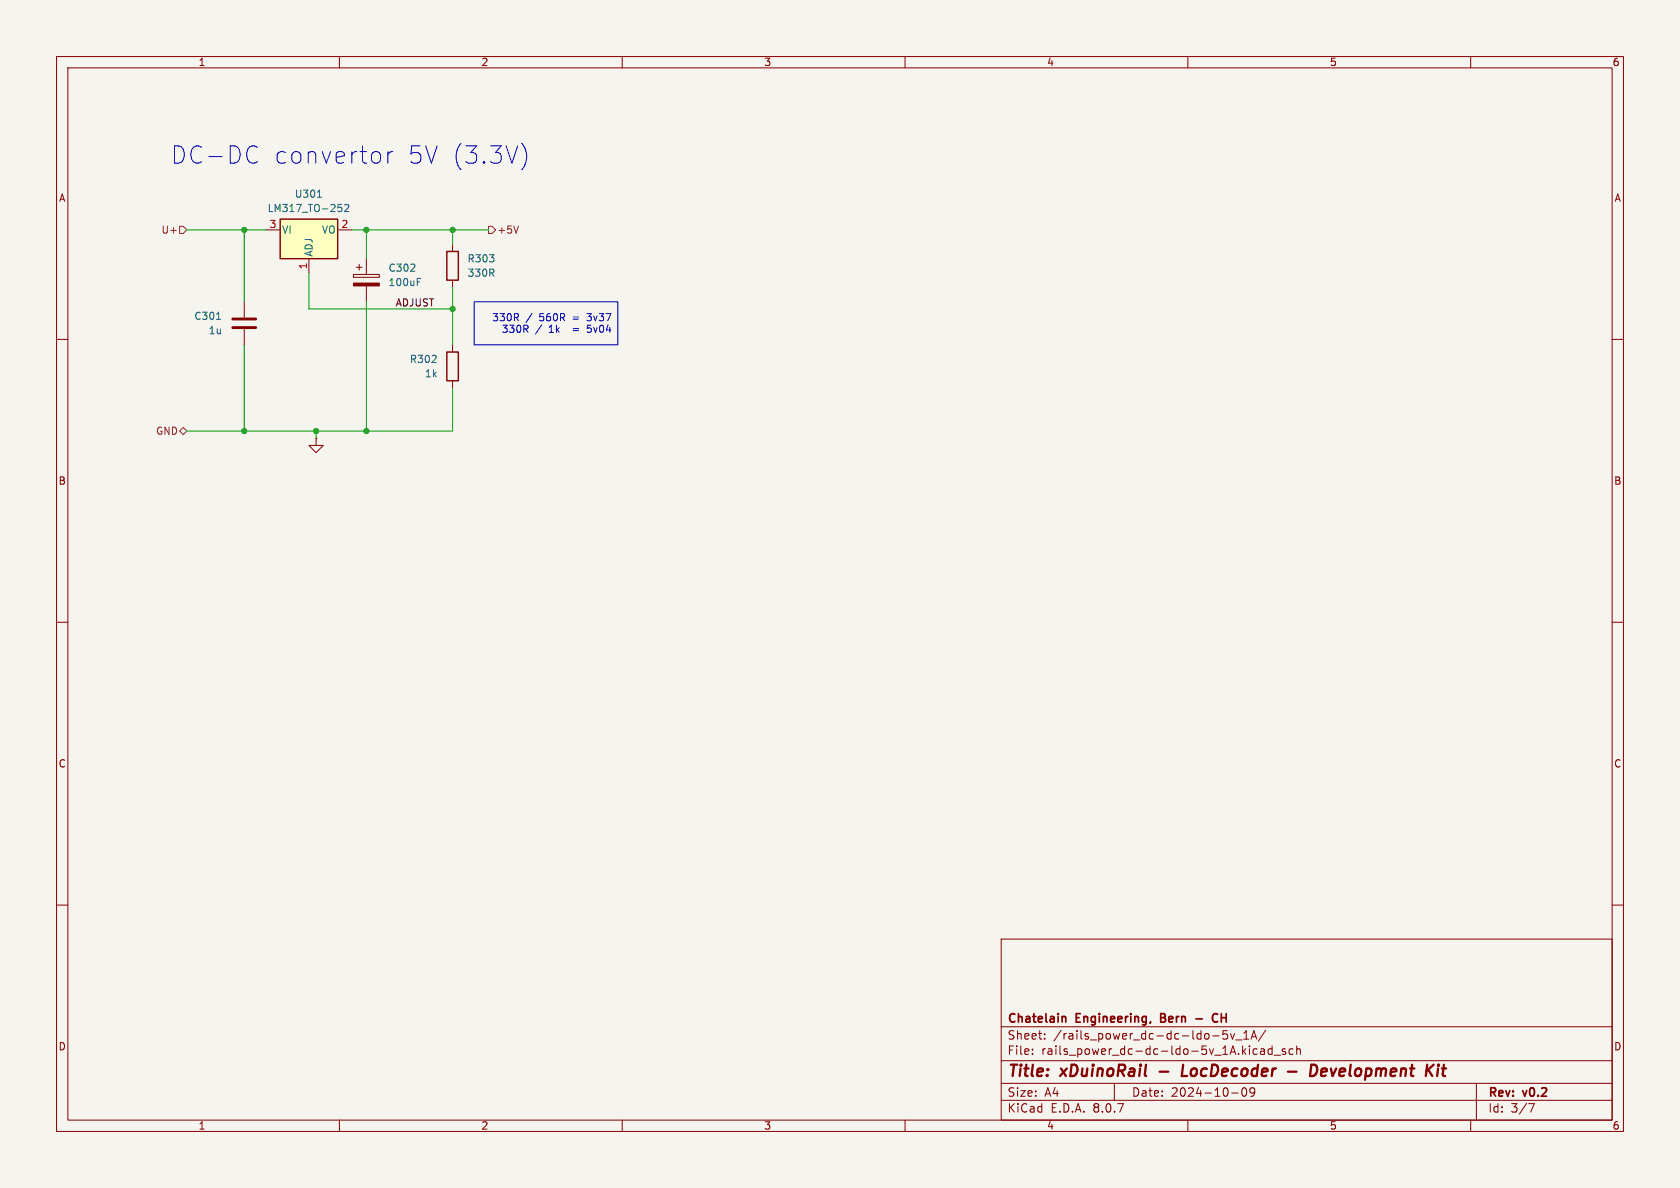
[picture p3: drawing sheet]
<svg xmlns="http://www.w3.org/2000/svg" width="297mm" height="210mm" viewBox="0 0 297 210" stroke-linecap="round" stroke-linejoin="round" font-family="sans-serif">
<path d="M0 0h297v210h-297z" fill="#f5f4ef" stroke="#f5f4ef" stroke-width=".18"/>
<g fill="none" stroke="#840000" stroke-width=".18">
<path d="M10 10h277v190h-277zM12 12h273v186h-273zM60 10v2M110 10v2M160 10v2M210 10v2M260 10v2M43.2 53.3v2.8M43.2 58.2v2.8M62.5 48.5h4.6v.5h-4.6zM63 47.2h1M63.5 46.7v1.1"/>
<path d="M64.8 45.7v2.8M64.8 50.5v2.8M80 43.2v1.3M80 49.5v1.3M10 60h2M55.9 77.5v1.2h1.2l-1.2 1.3-1.3-1.3h1.3M55.9 77.5h.1M80 61v1.2M80 67.3v1.3M285 60h2M10 110h2M285 110h2"/>
<path d="M10 160h2M177 166h108v32h-108zM285 160h2M60 198v2M110 198v2M160 198v2M177 194.5h108M177 191.5h108M177 187.5h108M177 181.5h108M182.5 186.3v.1M182.5 185.5v.1"/>
<path d="M184.7 183.6v.1M184.7 182.8v.1M197 191.5v3M210 198v2M214.4 183.1h1.1M217 182.2h-.8v.7l.2-.1h.5l.1 .3v.5l-.3 .1-.5-.1M217.5 182.7l.4 1 .3-1M217.7 193.2h1.2M218.5 183.8h1.1M219.7 192.4l.2-.1a.81 .81 0 0 1 .6 .6 .81 .81 0 0 1-.3 .8l-.2 .1a.81 .81 0 0 1-.3-1.4zM219.9 183.7h.8M219.9 182.6l.4-.4v1.5"/>
<path d="M221.2 183.7l.5-1.5 .5 1.5M221.3 183.3h.7M221.6 186.3l.2 .1 .4-.1M221.8 192.9l-.3 .3h-.3l-.2-.3 .1-.5 .4-.1 .2 .1a.99 .99 0 0 1-.3 1.4h-.3M222.2 185.5l-.4-.1-.2 .1M222.9 185.5h.6v.9M223.5 185.8h-.5a.29 .29 0 0 0-.2 .3 .29 .29 0 0 0 .2 .3l.5-.1M223.7 182.1l-1.2 2M224.9 185.5l-.4-.1-.3 .3v.4l.1 .2h.6M224.9 184.9v1.5M225.2 186.5h1.2M227.2 185.5l-.3-.1-.2 .2v.2l.5 .2v.3h-.5"/>
<path d="M228.6 185.5l-.4-.1-.3 .3v.4l.1 .2h.6M229.2 185.5l.3-.1 .3 .1 .1 .9M229.2 184.9v1.5M260 198v2M261 191.5v6.5M270.2 195.1h1l-.6 1.5"/>
</g>
<path d="M205 189.4h1.5M209.2 188.2l-.3 2h1M227.7 189.4h1.5M231.8 188.2h.5a1.08 1.08 0 0 1 .6 1.1 1.08 1.08 0 0 1-.8 .9h-.5zM234.3 188.9l-.6 .1-.2 .9 .3 .3h.4M234.6 189.4l-1 .1M254.2 188.9l-.1 1.3M254.3 188.2v.2M254.3 188.2l-.1 .1 .1 .1M254.3 188.2l.1 .1-.1 .1M254.9 188.9h.8M255.3 188.2l-.2 1.7v.2l.4 .1" fill="none" stroke="#840000" stroke-width=".4"/>
<path d="M188 179.7h.2l.2 .2v.8M205.2 179.9h.5M205.7 179.2h-.5v1.5h.6M215.3 179.3a.6 .6 0 0 0-.8 0 .6 .6 0 0 0-.2 .7 .56 .56 0 0 0 .3 .6 .56 .56 0 0 0 .7-.1M211.4 180.1h1.2" fill="none" stroke="#840000" stroke-width=".3"/>
<path d="M79 44.5h2v5h-2zM79 62.2h2v5.1h-2z" fill="none" stroke="#840000" stroke-width=".25"/>
<path d="M62.5 50h4.6v.5h-4.6z" fill="#840000" stroke="#840000" stroke-width=".18"/>
<path d="M38.3 56.5h.7M73.8 49.8h.4M73.8 49.2h.6" fill="none" stroke="#006464" stroke-width=".18"/>
<path d="M41.1 57.9h4.1M41.1 56.4h4.1" fill="none" stroke="#840000" stroke-width=".51"/>
<path d="M49.5 38.7h10.2v7h-10.2z" fill="#ffffc2"/>
<path d="M49.5 38.7h10.2v7h-10.2z" fill="none" stroke="#840000" stroke-width=".25"/>
<path d="M47 40.6h2.5M54.6 45.7v2.6M59.7 40.6h2.5" fill="none" stroke="#840000" stroke-width=".18"/>
<path d="M56.1 34.9h.7M59.8 36.1h.6M59.9 36.6h.3l.2 .3v.4l-.5 .1M60.9 36.3l.5-.2 .3 .4-.8 .9h.8" fill="none" stroke="#006464" stroke-width=".18"/>
<path d="M91.7 39.9l-.5 1.3M31.7 40h.7l.6 .6-.6 .7h-.7zM86.4 40h.6l.6 .6-.6 .7h-.6zM31.7 76.2l.7-.6 .6 .6-.6 .6z" fill="none" stroke="#725600" stroke-width=".18"/>
<path d="M44.9 25.8l.6 .3M45.5 28.5l-.6 .3M68.6 26.8v2M69.5 26.8a.78 .78 0 0 0-.9 .6M92.2 25.4a3.5 3.5 0 0 1 0 4.6M83.8 53.3h25.4v7.7h-25.4zM103.8 58.6l.2 .2M103.9 57.5l-.1 .6 .2-.1" fill="none" stroke="#0000c2" stroke-width=".18"/>
<path d="M33 40.6h14M43.2 40.6v12.7M54.6 48.3v6.3h25.4M62.2 40.6h24.2M64.8 40.6v5.1M64.8 53.3v22.9M80 40.6v2.6M80 50.8v10.2M43.2 61v15.2M55.9 76.2v1.3M80 68.6v7.6h-47" fill="none" stroke="#009600" stroke-width=".18"/>
<g fill="#009600" stroke="#009600" stroke-width=".18">
<circle cx="43.2" cy="76.2" r=".46"/>
<circle cx="55.9" cy="76.2" r=".46"/>
<circle cx="80" cy="40.6" r=".46"/>
<circle cx="64.8" cy="40.6" r=".46"/>
<circle cx="43.2" cy="40.6" r=".46"/>
<circle cx="64.8" cy="76.2" r=".46"/>
<circle cx="80" cy="54.6" r=".46"/>
</g>
<g font-size="4.2" fill="#0000c2">
<text x="30.2" y="29.2">DC-DC</text>
<text x="48.3" y="29.2">convertor</text>
<text x="71.8" y="29.2">5V (3.3V)</text>
</g>
<g font-size="2.8" fill="#840000">
<text x="178" y="190.9">Title:</text>
<text x="187.7" y="190.9">xDuinoRail</text>
<text x="210.6" y="190.9">LocDecoder</text>
<text x="234.9" y="190.9">Development</text>
</g>
<g font-size="2.1" fill="#840000">
<text x="178" y="184">Sheet:</text>
<text x="178" y="181.2">Chatelain</text>
<text x="186.2" y="184">/rails_power_dc-dc-ldo-5v_1A/</text>
<text x="190.3" y="181.2">Engineering,</text>
<text x="205.8" y="181.2">Bern</text>
<text x="216.3" y="181.2">CH</text>
<text x="178" y="186.7">File:</text>
<text x="184.1" y="186.7">rails_power_dc-dc-ldo-5v_1A.kicad_sch</text>
<text x="178" y="196.9">KiCad</text>
<text x="178" y="194.1">Size:</text>
<text x="184.7" y="194.1">A4</text>
<text x="185.7" y="196.9">E.D.A.</text>
<text x="193.3" y="196.9">8.0.7</text>
<text x="200" y="194.1">Date:</text>
<text x="207" y="194.1">2024-10-09</text>
<text x="263" y="194.3">Rev:</text>
<text x="263" y="196.9">Id:</text>
<text x="267.1" y="196.9">3/7</text>
<text x="269.4" y="194.3">v0.2</text>
</g>
<g font-size="1.8" fill="#840000">
<text x="35" y="11.9">1</text>
<text x="85" y="11.9">2</text>
<text x="135" y="11.9">3</text>
<text x="185" y="11.9">4</text>
<text x="235" y="11.9">5</text>
<text x="285" y="11.9">6</text>
<text x="10.3" y="35.9">A</text>
<text x="285.3" y="35.9">A</text>
<text x="10.3" y="85.9">B</text>
<text x="285.3" y="85.9">B</text>
<text x="10.3" y="135.9">C</text>
<text x="285.3" y="135.9">C</text>
<text x="10.3" y="185.9">D</text>
<text x="285.3" y="185.9">D</text>
<text x="35" y="199.9">1</text>
<text x="85" y="199.9">2</text>
<text x="135" y="199.9">3</text>
<text x="185" y="199.9">4</text>
<text x="235" y="199.9">5</text>
<text x="285" y="199.9">6</text>
</g>
<g font-size="1.8" fill="#006464">
<text x="52" y="35.2">U301</text>
<text x="47.2" y="37.7">LM317_TO-252</text>
<text x="49.8" y="41.5">VI</text>
<text x="56.8" y="41.5">VO</text>
<text x="55.5" y="45.5" transform="rotate(-90 55.5 45.5)">ADJ</text>
<text x="82.6" y="46.6">R303</text>
<text x="68.6" y="48.2">C302</text>
<text x="68.6" y="50.8">100uF</text>
<text x="82.6" y="49.1">330R</text>
<text x="34.3" y="56.7">C301</text>
<text x="36.8" y="59.3">1u</text>
<text x="72.4" y="64.4">R302</text>
<text x="75" y="66.9">1k</text>
</g>
<g font-size="1.8" fill="#725600">
<text x="28.5" y="41.5">U+</text>
<text x="87.8" y="41.5">+5V</text>
<text x="27.5" y="77.1">GND</text>
</g>
<g font-size="1.8" fill="#a90000">
<text x="47.6" y="40.4">3</text>
<text x="60.3" y="40.4">2</text>
<text x="54.4" y="47.7" transform="rotate(-90 54.4 47.7)">1</text>
</g>
<text font-size="1.8" fill="#0f0f0f" x="69.8" y="54.3">ADJUST</text>
<g font-size="1.8" fill="#0000c2">
<text x="86.9" y="57">330R</text>
<text x="88.6" y="59">330R</text>
<text x="93" y="57">/</text>
<text x="94.7" y="59">/</text>
<text x="95.5" y="57">560R</text>
<text x="97.2" y="59">1k</text>
<text x="101.5" y="57">=</text>
<text x="101.7" y="59">=</text>
<text x="104.3" y="57">3v37</text>
<text x="104.5" y="59">5v04</text>
</g>
</svg>
